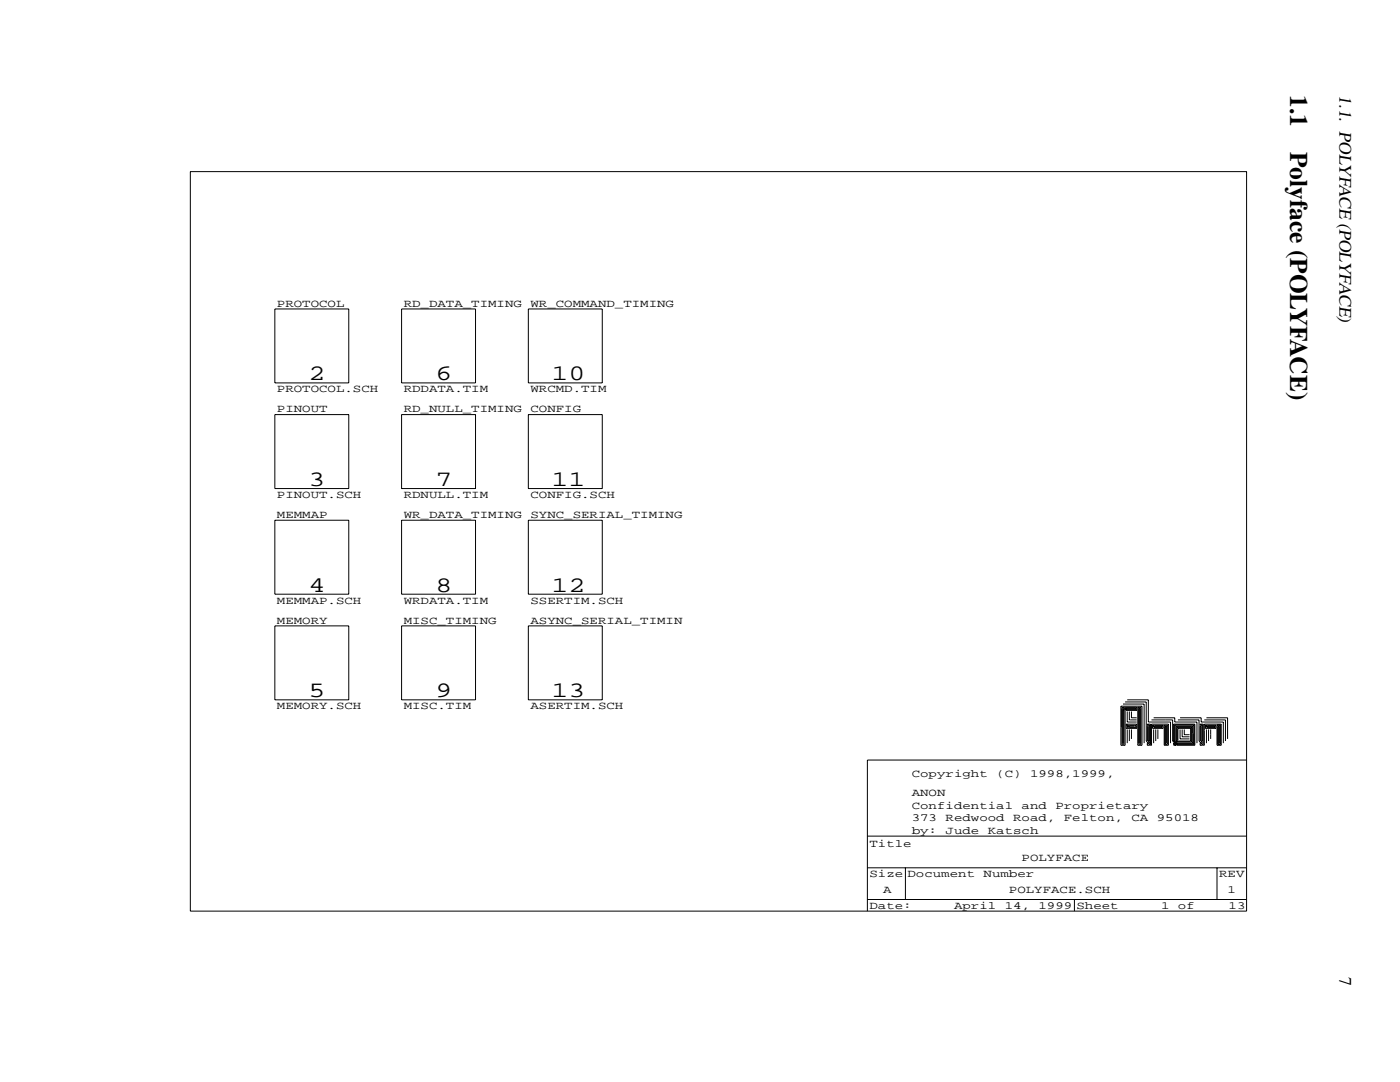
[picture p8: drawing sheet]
<svg xmlns="http://www.w3.org/2000/svg" width="279mm" height="216mm" viewBox="0 0 279 216" stroke-linecap="round" stroke-linejoin="round" font-family="sans-serif">
<g fill="none" stroke="#000" stroke-width=".2">
<path d="M38 34.2h210.8v147.6h-210.8zM54.8 61.6h14.8v14.8h-14.8zM80.1 61.6h14.8v14.8h-14.8zM105.4 61.6h14.8v14.8h-14.8zM54.8 82.7h14.8v14.8h-14.8zM80.1 82.7h14.8v14.8h-14.8zM105.4 82.7h14.8v14.8h-14.8zM54.8 103.8h14.8v14.8h-14.8zM80.1 103.8h14.8v14.8h-14.8zM105.4 103.8h14.8v14.8h-14.8zM54.8 124.9h14.8v14.7h-14.8zM80.1 124.9h14.8v14.7h-14.8z"/>
<path d="M105.4 124.9h14.8v14.7h-14.8zM225 139.6h4.2v4.5h4.4v4.2M223.7 140.9l.8 .9v6.9h-.8zM223.7 140.9h4.2v7.8h-.8v-7.6h.6v7.4h-.4v-7.2h.2v7M224.1 141.1l-.2 .2v7.2h.4v-6.7l-.2-.3v6.8M224.1 140.5h4.2v7.8M224.1 141.1h2.8v.7h-2.1zM224.5 140.1h4.3v7.8l.8 .8h.2v-4.2h3.4v4.2h-.9v-4h.7v3.8h-.4v-3.6h.2v3.4M224.5 141.3h2.1v.2h-1.8zM224.8 144.5h2.1v.8h-2.1zM224.8 144.5l.6 .6h1.2v-.4h-1.4l-.2 .4 .4-.2h1M225 142v2.1h1.9"/>
<path d="M225 145.5v2.8M225.4 142v1.6h1.5M225.4 145.5v2.4M225.8 142v1.2h1.1M225.8 145.5v1.9M229 147.9v-3h.2v3l.2 .2-.2 .4M229 144.5h.6v4l-.2 .2h-.4v-.4l.4-.4v-3.2h-.4zM229.8 143.6h4.2v4.3l.9 .8h3.6v-4.2h-4.3v3.4l.7 .6h3.3v-3.8h-3.8v3.2l.5 .4h3.1v-3.4h-3.3v3l.2 .2h2.9v-3h-2.9v2.8h2.7v-2.6h-2.5v2.4M230 144.7h2.1v.6h-2.1zM230 144.7l.4 .4h1.5v-.2h-1.5l-.2 .2M230.2 143.2h4.2v.9h4.5v4.2M230.2 145.5v2.8"/>
<path d="M230.7 145.5v2.4M231.1 145.5v1.9M234.2 148.3l.5 .4h-.5zM235.1 143.6h4.2v4.3l.8 .8h.3v-4.2h3.3v4.2h-.8v-4h.6v3.8h-.4v-3.6h.2v3.4M235.5 143.2h4.2v.9h4.4v4.2M235.5 145.5v1.9h1.9M235.9 145.5v1.5h1.5M236.3 145.5v1.1h1.1M239.5 144.5h.6v4l-.2 .2h-.4v-.4l.4-.4v-3.2h-.4zM239.5 147.9v-3h.2v3l.2 .2-.2 .4M240.4 143.6h4.2v4.3M240.6 144.7h2.1v.6h-2.1z"/>
<path d="M240.6 144.7l.4 .4h1.5v-.2h-1.5l-.2 .2M240.8 143.2h4.2v4.2M240.8 145.5v2.8M241.2 145.5v2.4M241.6 145.5v1.9M248.8 151.7h-75.7v30.1M173.1 179.5h75.7M173.1 173.2h75.7M173.1 166.8h75.7M180.7 173.2v6.3M214.4 179.5v2.3M242.9 173.2v6.3"/>
</g>
<g font-size="5.1">
<text x="257.5" y="19" transform="rotate(90 257.5 19)">1.1</text>
<text x="257.5" y="30.4" transform="rotate(90 257.5 30.4)">Polyface (POLYFACE)</text>
</g>
<g font-size="4.4">
<text x="61.6" y="75.9">2</text>
<text x="86.9" y="75.9">6</text>
<text x="110.1" y="75.9">10</text>
<text x="61.6" y="97">3</text>
<text x="86.9" y="97">7</text>
<text x="110.1" y="97">11</text>
<text x="61.6" y="118">4</text>
<text x="86.9" y="118">8</text>
<text x="110.1" y="118">12</text>
<text x="61.6" y="139.1">5</text>
<text x="86.9" y="139.1">9</text>
<text x="110.1" y="139.1">13</text>
</g>
<text font-size="3.6" x="267.4" y="19" transform="rotate(90 267.4 19)">1.1. POLYFACE (POLYFACE)</text>
<text font-size="3.5" x="267.4" y="195" transform="rotate(90 267.4 195)">7</text>
<g font-size="2.2">
<text x="55.3" y="61.2">PROTOCOL</text>
<text x="80.6" y="61.2">RD_DATA_TIMING</text>
<text x="105.9" y="61.2">WR_COMMAND_TIMING</text>
<text x="55.3" y="78.3">PROTOCOL.SCH</text>
<text x="55.3" y="82.3">PINOUT</text>
<text x="80.6" y="78.3">RDDATA.TIM</text>
<text x="80.6" y="82.3">RD_NULL_TIMING</text>
<text x="105.9" y="78.3">WRCMD.TIM</text>
<text x="105.9" y="82.3">CONFIG</text>
<text x="55.3" y="99.4">PINOUT.SCH</text>
<text x="80.6" y="99.4">RDNULL.TIM</text>
<text x="105.9" y="99.4">CONFIG.SCH</text>
<text x="55.3" y="103.4">MEMMAP</text>
<text x="80.6" y="103.4">WR_DATA_TIMING</text>
<text x="105.9" y="103.4">SYNC_SERIAL_TIMING</text>
<text x="55.3" y="120.5">MEMMAP.SCH</text>
<text x="55.3" y="124.5">MEMORY</text>
<text x="80.6" y="120.5">WRDATA.TIM</text>
<text x="80.6" y="124.5">MISC_TIMING</text>
<text x="105.9" y="120.5">SSERTIM.SCH</text>
<text x="105.9" y="124.5">ASYNC_SERIAL_TIMIN</text>
<text x="55.3" y="141.5">MEMORY.SCH</text>
<text x="80.6" y="141.5">MISC.TIM</text>
<text x="105.9" y="141.5">ASERTIM.SCH</text>
<text x="182" y="155">Copyright</text>
<text x="198.8" y="155">(C)</text>
<text x="205.6" y="155">1998,1999,</text>
<text x="182" y="161.4">Confidential</text>
<text x="182" y="158.8">ANON</text>
<text x="203.9" y="161.4">and</text>
<text x="210.6" y="161.4">Proprietary</text>
<text x="182" y="166.4">by:</text>
<text x="182" y="163.9">373</text>
<text x="188.7" y="166.4">Jude</text>
<text x="188.7" y="163.9">Redwood</text>
<text x="197.1" y="166.4">Katsch</text>
<text x="202.2" y="163.9">Road,</text>
<text x="212.3" y="163.9">Felton,</text>
<text x="225.8" y="163.9">CA</text>
<text x="230.9" y="163.9">95018</text>
<text x="173.5" y="168.9">Title</text>
<text x="203.9" y="171.9">POLYFACE</text>
<text x="173.5" y="175.1">Size Document</text>
<text x="176.3" y="178.2">A</text>
<text x="196.3" y="175.1">Number</text>
<text x="201.4" y="178.2">POLYFACE.SCH</text>
<text x="243.3" y="175.1">REV</text>
<text x="245" y="178.2">1</text>
<text x="173.5" y="181.4">Date:</text>
<text x="190.4" y="181.4">April</text>
<text x="200.5" y="181.4">14,</text>
<text x="207.3" y="181.4">1999 Sheet</text>
<text x="231.7" y="181.4">1</text>
<text x="235.1" y="181.4">of</text>
<text x="245.2" y="181.4">13</text>
</g>
</svg>
